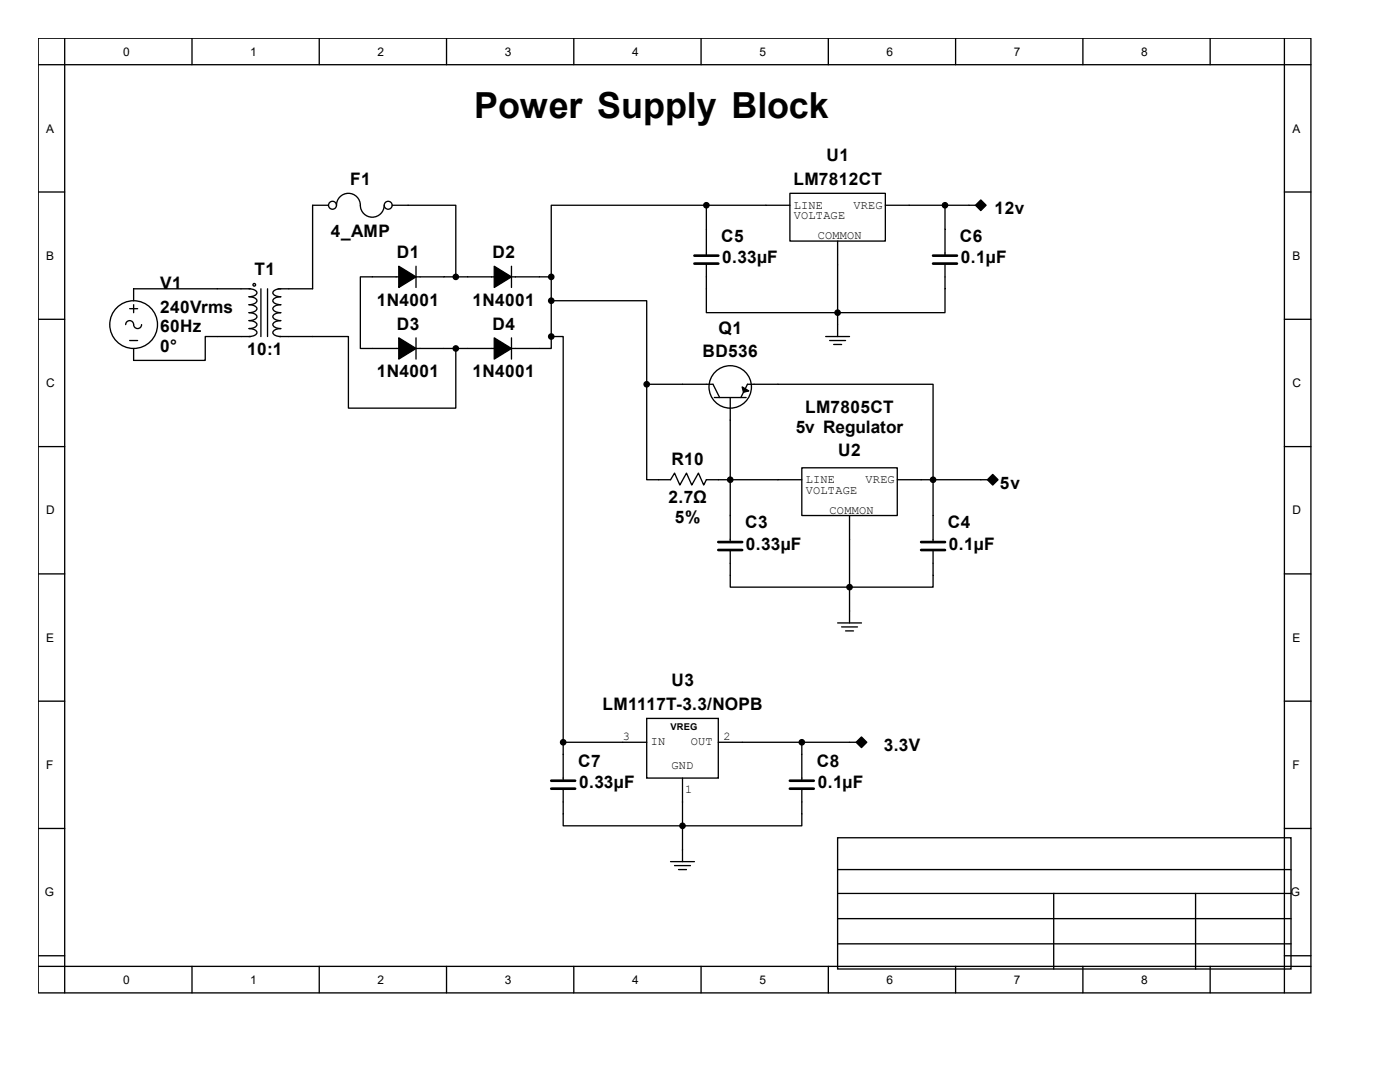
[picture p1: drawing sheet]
<svg xmlns="http://www.w3.org/2000/svg" width="279mm" height="216mm" viewBox="0 0 279 216" stroke-linecap="round" stroke-linejoin="round" font-family="sans-serif">
<g fill="none" stroke="#000" stroke-width=".26">
<path d="M7.6 7.6h254v190.5h-254zM7.6 12.9h254M12.9 7.6v190.5M38.3 7.6v5.3M63.7 7.6v5.3M89.1 7.6v5.3M114.5 7.6v5.3M139.9 7.6v5.3M165.3 7.6v5.3M190.7 7.6v5.3M216.1 7.6v5.3M241.5 7.6v5.3"/>
<path d="M256.3 7.6v190.5M7.6 38.3h5.3M157.6 38.6h19.1v9.5h-19.1zM256.3 38.3h5.3M49.7 57.6a1.54 1.54 0 0 1 1.6 .8 1.31 1.31 0 0 1-1.6 .8 1.54 1.54 0 0 1 1.6 .8 1.31 1.31 0 0 1-1.6 .8 1.54 1.54 0 0 1 1.6 .8 1.31 1.31 0 0 1-1.6 .8 1.54 1.54 0 0 1 1.6 .8 1.31 1.31 0 0 1-1.6 .8 1.54 1.54 0 0 1 1.6 .8 1.31 1.31 0 0 1-1.6 .8 1.54 1.54 0 0 1 1.6 .8 1.31 1.31 0 0 1-1.6 .8M50 57.6h-23.3v2.4M52.1 57.6v9.6M53.4 57.6v9.6M56 57.6a1.54 1.54 0 0 0-1.5 .8 1.31 1.31 0 0 0 1.5 .8 1.54 1.54 0 0 0-1.5 .8 1.31 1.31 0 0 0 1.5 .8 1.54 1.54 0 0 0-1.5 .8 1.31 1.31 0 0 0 1.5 .8 1.54 1.54 0 0 0-1.5 .8 1.31 1.31 0 0 0 1.5 .8 1.54 1.54 0 0 0-1.5 .8 1.31 1.31 0 0 0 1.5 .8 1.54 1.54 0 0 0-1.5 .8 1.31 1.31 0 0 0 1.5 .8M65.6 41h-3.2v16.6h-6.9M67.2 41a2.38 2.38 0 0 1 2.3-2.4 2.38 2.38 0 0 1 2.4 2.4 2.38 2.38 0 0 0 2.4 2.3 2.38 2.38 0 0 0 2.4-2.3M78.3 41h12.7v14.2"/>
<path d="M83 53.1v4.3M102.1 53.1v4.3M110 55.2h-38.1v14.3h38.1v-2.3M110 55.2v12M141 52.6v9.8h47.6v-9.8M141 41h-31v14.2M141 41h16.6M141 41v10M167.2 48.1v19.1M176.7 41h18M188.6 41v10M194.9 41l.8-.8 .8 .8-.8 .8z"/>
<path d="M7.6 63.7h5.3M25.1 64.8a.79 .79 0 0 1 .8-.8 .79 .79 0 0 1 .8 .8 .79 .79 0 0 0 .8 .8 .79 .79 0 0 0 .8-.8M25.9 67.9h1.6M25.9 61.6h1.6M26.7 60.8v1.6M50 67.2h-9v4.7h-14.3v-2.4M55.8 67.2h13.7v14.2h21.5v-11.9M83 67.4v4.2M102.1 67.4v4.2M110 60h19.1v16.7M110 67.2h2.4v80.9M129.1 76.7v19h4.7l.8-1.3 1.1 2.4 1.3-2.4 1.1 2.4 1.3-2.4 1 2.4 .6-1.1h19"/>
<path d="M129.1 76.7h13.2l1.3 2.6M142.6 79.3h6.3M145.7 79.3v28.9M147.8 79.3l1.4-2.6h37v31.5M164.8 67.2h4.7M165.6 67.9h3.2M166.4 68.7h1.6M256.3 63.7h5.3M7.6 89.1h5.3M160 93.3h19.1v9.6h-19.1zM179.1 95.7h18M197.3 95.7l.8-.8 .8 .8-.8 .8z"/>
<path d="M256.3 89.1h5.3M7.6 114.5h5.3M145.7 109.7v7.5h40.5v-7.5M169.5 102.9v21.4M256.3 114.5h5.3M7.6 139.9h5.3M167.2 124.3h4.7M168 125.1h3.1M168.8 125.9h1.5M256.3 139.9h5.3M112.4 157.4v7.4h47.6v-7.4M112.4 148.1h16.7"/>
<path d="M112.4 148.1v7.7M129.1 143.4h14.3v11.9h-14.3zM136.2 155.3v16.6M143.4 148.1h27.5M160 148.1v7.7M171.1 148.1l.8-.8 .8 .8-.8 .8zM7.6 165.3h5.3M133.8 171.9h4.8M134.6 172.7h3.2M135.4 173.5h1.6M167.2 167.2h90.5v26.2h-90.5zM167.2 173.5h90.5"/>
<path d="M167.2 178.3h90.5M210.3 178.3v15.1M238.6 178.3v15.1M256.3 165.3h5.3M7.6 190.7h5.3M7.6 192.8h254M38.3 192.8v5.3M63.7 192.8v5.3M89.1 192.8v5.3M114.5 192.8v5.3M139.9 192.8v5.3M165.3 192.8v5.3"/>
<path d="M167.2 183.3h90.5M167.2 188.3h90.5M190.7 192.8v5.3M216.1 192.8v5.3M241.5 192.8v5.3M256.3 190.7h5.3"/>
<circle cx="50.7" cy="56.8" r=".26"/>
<circle cx="66.4" cy="41" r=".79"/>
<circle cx="77.5" cy="41" r=".79"/>
<circle cx="26.7" cy="64.8" r="4.8"/>
<circle cx="145.7" cy="77.2" r="4.2"/>
</g>
<path d="M138.6 51h4.8M138.6 52.6h4.8M186.2 51h4.8M186.2 52.6h4.8M143.4 108.2h4.7M143.4 109.7h4.7M183.8 108.2h4.8M183.8 109.7h4.8M110 155.8h4.8M110 157.4h4.8M157.6 155.8h4.8M157.6 157.4h4.8" fill="none" stroke="#000" stroke-width=".53"/>
<g fill="#000" stroke="#000" stroke-width=".26">
<path d="M79.6 53.1l3.4 2.1-3.4 2.2zM98.6 53.1l3.5 2.1-3.5 2.2zM79.6 67.4l3.4 2.1-3.4 2.1zM98.6 67.4l3.5 2.1-3.5 2.1zM148.1 77.2l1.3 .8-1 .3z"/>
<path d="M194.7 41l1-1.1 1.1 1.1-1.1 1z" fill-rule="evenodd"/>
<path d="M197.1 95.7l1-1 1.1 1-1.1 1.1z" fill-rule="evenodd"/>
<path d="M170.9 148.1l1-1 1.1 1-1.1 1.1z" fill-rule="evenodd"/>
<circle cx="91" cy="55.2" r=".53"/>
<circle cx="110" cy="55.2" r=".53"/>
<circle cx="141" cy="41" r=".53"/>
<circle cx="188.6" cy="41" r=".53"/>
<circle cx="91" cy="69.5" r=".53"/>
<circle cx="110" cy="67.2" r=".53"/>
<circle cx="110" cy="60" r=".53"/>
<circle cx="129.1" cy="76.7" r=".53"/>
<circle cx="167.2" cy="62.4" r=".53"/>
<circle cx="145.7" cy="95.7" r=".53"/>
<circle cx="186.2" cy="95.7" r=".53"/>
<circle cx="169.5" cy="117.2" r=".53"/>
<circle cx="112.4" cy="148.1" r=".53"/>
<circle cx="160" cy="148.1" r=".53"/>
<circle cx="136.2" cy="164.8" r=".53"/>
</g>
<path d="M195.5 41l.2-.3 .3 .3-.3 .2zM197.9 95.7l.2-.2 .3 .2-.3 .3zM171.7 148.1l.2-.3 .3 .3-.3 .3z" fill="none" stroke="#000" stroke-width=".2"/>
<text font-size="7.2" x="94.6" y="23.6">Power Supply Block</text>
<g font-size="3.4">
<text x="164.9" y="32.2">U1</text>
<text x="69.8" y="37">F1</text>
<text x="158.3" y="37">LM7812CT</text>
<text x="66" y="47.2">4_AMP</text>
<text x="198.5" y="42.8">12v</text>
<text x="79.2" y="51.5">D1</text>
<text x="98.3" y="51.5">D2</text>
<text x="143.9" y="48.3">C5</text>
<text x="144.1" y="52.5">0.33µF</text>
<text x="191.6" y="48.3">C6</text>
<text x="191.8" y="52.5">0.1µF</text>
<text x="32" y="57.6">V1</text>
<text x="50.8" y="54.9">T1</text>
<text x="32" y="62.4">240Vrms</text>
<text x="75.2" y="61">1N4001</text>
<text x="79.2" y="65.8">D3</text>
<text x="94.3" y="61">1N4001</text>
<text x="98.3" y="65.8">D4</text>
<text x="32" y="66.3">60Hz</text>
<text x="32" y="70.2">0°</text>
<text x="49.3" y="70.8">10:1</text>
<text x="140.2" y="71.3">BD536</text>
<text x="143.4" y="66.6">Q1</text>
<text x="75.2" y="75.3">1N4001</text>
<text x="94.3" y="75.3">1N4001</text>
<text x="160.7" y="82.5">LM7805CT</text>
<text x="158.8" y="86.4">5v Regulator</text>
<text x="134" y="92.8">R10</text>
<text x="167.3" y="90.9">U2</text>
<text x="133.4" y="100.5">2.7Ω</text>
<text x="199.5" y="97.5">5v</text>
<text x="134.7" y="104.4">5%</text>
<text x="148.7" y="105.5">C3</text>
<text x="189.1" y="105.5">C4</text>
<text x="148.8" y="109.7">0.33µF</text>
<text x="189.4" y="109.7">0.1µF</text>
<text x="134" y="136.9">U3</text>
<text x="120.3" y="141.7">LM1117T-3.3/NOPB</text>
<text x="176.4" y="149.9">3.3V</text>
<text x="115.4" y="153.1">C7</text>
<text x="163" y="153.1">C8</text>
<text x="115.6" y="157.3">0.33µF</text>
<text x="163.2" y="157.3">0.1µF</text>
</g>
<g font-size="2.4">
<text x="24.6" y="11.1">0</text>
<text x="50" y="11.1">1</text>
<text x="75.4" y="11.1">2</text>
<text x="100.8" y="11.1">3</text>
<text x="126.2" y="11.1">4</text>
<text x="151.6" y="11.1">5</text>
<text x="177" y="11.1">6</text>
<text x="202.4" y="11.1">7</text>
<text x="227.8" y="11.1">8</text>
<text x="9.2" y="26.5">A</text>
<text x="257.9" y="26.5">A</text>
<text x="158.5" y="41.6">LINE</text>
<text x="170.4" y="41.6">VREG</text>
<text x="158.5" y="43.7">VOLTAGE</text>
<text x="163.2" y="47.7">COMMON</text>
<text x="9.2" y="51.9">B</text>
<text x="257.9" y="51.9">B</text>
<text x="9.2" y="77.3">C</text>
<text x="257.9" y="77.3">C</text>
<text x="160.8" y="96.4">LINE</text>
<text x="160.8" y="98.5">VOLTAGE</text>
<text x="172.7" y="96.4">VREG</text>
<text x="9.2" y="102.7">D</text>
<text x="165.6" y="102.5">COMMON</text>
<text x="257.9" y="102.7">D</text>
<text x="9.2" y="128.1">E</text>
<text x="257.9" y="128.1">E</text>
<text x="124.3" y="147.7">3</text>
<text x="129.9" y="148.6">IN</text>
<text x="137.9" y="148.6">OUT</text>
<text x="144.4" y="147.7">2</text>
<text x="9.2" y="153.5">F</text>
<text x="134" y="153.5">GND</text>
<text x="257.9" y="153.5">F</text>
<text x="136.7" y="158.3">1</text>
<text x="8.9" y="178.9">G</text>
<text x="257.6" y="178.9">G</text>
<text x="24.6" y="196.3">0</text>
<text x="50" y="196.3">1</text>
<text x="75.4" y="196.3">2</text>
<text x="100.8" y="196.3">3</text>
<text x="126.2" y="196.3">4</text>
<text x="151.6" y="196.3">5</text>
<text x="177" y="196.3">6</text>
<text x="202.4" y="196.3">7</text>
<text x="227.8" y="196.3">8</text>
</g>
<text font-size="1.9" x="133.8" y="145.6">VREG</text>
</svg>
